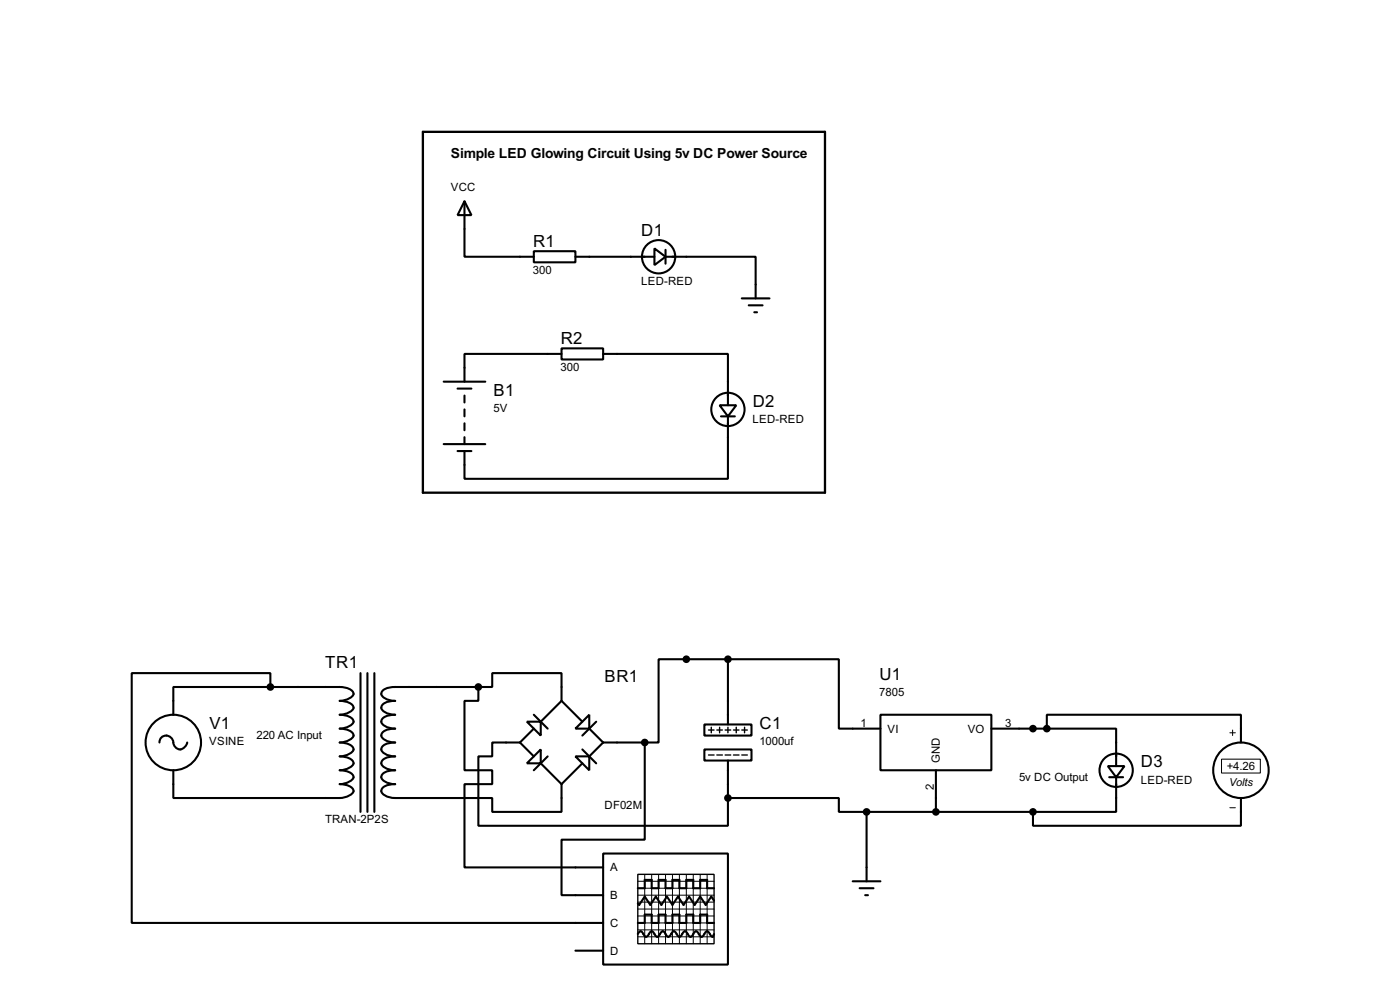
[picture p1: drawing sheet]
<svg xmlns="http://www.w3.org/2000/svg" width="256mm" height="180mm" viewBox="0 0 256 180" stroke-linecap="round" stroke-linejoin="round" font-family="sans-serif">
<g fill="none" stroke="#000" stroke-width=".38">
<path d="M85.1 36.8l1.3 2.6h-2.6zM85.1 36.8v10.2h12.7M97.8 46h7.6v2h-7.6zM105.4 47h14.5M119.9 45.5l2 1.5-2 1.5zM121.9 47h16.5v7.6M121.9 45.7v2.6M135.9 54.6h5.1M137.2 55.9h2.5M138.2 57.1h.5M81.3 69.8h7.6M83.8 71.1h2.6"/>
<path d="M85.1 72.4v1.3M85.1 74.9v1.3M85.1 77.5v1.2M102.9 63.8h7.6v2h-7.6zM102.9 64.8h-17.8v5M110.5 64.8h22.8v9.4M131.8 74.2h3.1l-1.6 2zM132.1 76.2h2.5M133.3 76.2v11.4h-48.2v-5.1M81.3 81.3h7.6M83.8 82.5h2.6M85.1 80v1.3"/>
<path d="M29.2 135.9a1.32 1.32 0 0 1 1.5-1.3 1.32 1.32 0 0 1 1.1 1.6 1.23 1.23 0 0 0 1.2 1 1.23 1.23 0 0 0 1.2-1l.1-.3M49.5 125.7h12.7a3.2 3.2 0 0 1 2.5 .9 .88 .88 0 0 1-.7 1.2l-1.1 .4-.7 .1a3.2 3.2 0 0 1 2.5 .9 .88 .88 0 0 1-.7 1.2l-1.1 .4h-.7a3.2 3.2 0 0 1 2.5 .9 .88 .88 0 0 1-.7 1.2l-1.1 .4h-.7a3.2 3.2 0 0 1 2.5 1 .88 .88 0 0 1-.7 1.1l-1.1 .4-.7 .1a3.2 3.2 0 0 1 2.5 .9 .88 .88 0 0 1-.7 1.2l-1.1 .4h-.7a3.2 3.2 0 0 1 2.5 .9 .88 .88 0 0 1-.7 1.2l-1.1 .4-.7 .1a3.2 3.2 0 0 1 2.5 .9 .88 .88 0 0 1-.7 1.2l-1.1 .4h-.7a3.2 3.2 0 0 1 2.5 .9 .88 .88 0 0 1-.7 1.2l-1.1 .4h-.7h-30.5v-5M49.5 125.7h-17.8v5.1M49.5 125.7v-2.5h-25.4v45.7h86.4M66 123.2v25.4M67.3 123.2v25.4M68.6 123.2v25.4M87.6 125.7h-15.2a2.89 2.89 0 0 0-2.5 .9 .9 .9 0 0 0 .6 1.2l1.2 .4 .7 .1a2.89 2.89 0 0 0-2.5 .9 .9 .9 0 0 0 .6 1.2l1.2 .4h.7a2.89 2.89 0 0 0-2.5 .9 .9 .9 0 0 0 .6 1.2l1.2 .4h.7a2.89 2.89 0 0 0-2.5 1 .9 .9 0 0 0 .6 1.1l1.2 .4 .7 .1a2.89 2.89 0 0 0-2.5 .9 .9 .9 0 0 0 .6 1.2l1.2 .4h.7a2.89 2.89 0 0 0-2.5 .9 .9 .9 0 0 0 .6 1.2l1.2 .4 .7 .1a2.89 2.89 0 0 0-2.5 .9 .9 .9 0 0 0 .6 1.2l1.2 .4h.7a2.89 2.89 0 0 0-2.5 .9 .9 .9 0 0 0 .6 1.2l1.2 .4h.7h17.8v2.6h12.7v-5.1M87.6 125.7h2.6v-2.5h12.7v5.1M87.6 125.7v2.6h-2.5v12.7h5.1v2.5h-5.1v15.2h25.4M95.2 135.9h-5v2.5h-2.6v12.7h45.7v-5.1M95.2 135.9l2.6 2.5"/>
<path d="M96.5 132.1h2.6v2.5zM96.5 139.7l2.6-2.5v2.5zM97.8 130.8l2.5 2.5M97.8 133.3l-2.6 2.6M99.1 139.7l3.8 3.8M100.3 138.4l-2.5 2.6M102.9 128.3l-3.8 3.8M102.9 128.3l3.8 3.8M105.4 138.4h2.5v2.6zM105.4 133.3l2.5-2.5v2.5zM106.7 137.2l2.5 2.5M106.7 139.7l-3.8 3.8"/>
<path d="M107.9 133.3l2.6 2.6M109.2 132.1l-2.5 2.5M110.5 135.9h7.6M110.5 135.9l-2.6 2.5M118.1 135.9v17.8h-15.2v10.1h7.6M129 132.6h8.7v2h-8.7zM129 137.2h8.7v2h-8.7zM133.3 120.6h20.4v12.7h7.6M133.3 120.6h-12.7v15.3h-2.5M133.3 120.6v12M133.3 139.2v6.8M161.3 130.8h20.3v10.2h-20.3z"/>
<path d="M181.6 133.3h10.2M191.8 133.3v-2.5h35.5v5.1M191.8 133.3h12.7v6.9M110.5 156.2h22.8v20.3h-22.8zM133.3 146h20.4v2.6h5M158.7 148.6h30.5M158.7 148.6v12.7M171.4 141v7.6M202.9 140.2h3.1l-1.5 2zM203.2 142.2h2.5M204.5 142.2v6.4h-15.3M227.3 146v5.1h-38.1v-2.5"/>
<path d="M105.4 174h5.1M116.8 170.9l.5-.5 .3 .2 .5 .7 .3 .1 .2-.1 .5-.7 .3-.2 .2 .2 .6 .7 .2 .1 .3-.1 .5-.7 .2-.2 .3 .2 .5 .7 .2 .1 .3-.1 .5-.7 .2-.2 .3 .2 .5 .7 .3 .1 .2-.1 .5-.7 .3-.2 .2 .2 .5 .7 .3 .1 .3-.1 .5-.7 .2-.2 .3 .2 .5 .7 .2 .1 .3-.1 .5-.7 .2-.2 .3 .2 .5 .7 .3 .1 .2-.5M116.8 162.6h1.3v-1.6h1.3v1.6h1.2v-1.6h1.3v1.6h1.3v-1.6h1.3v1.6h1.2v-1.6h1.3v1.6h1.3v-1.6h1.2v1.6h1.3M116.8 168.9h1.3v-1.5h1.3v1.5h1.2v-1.5h1.3v1.5h1.3v-1.5h1.3v1.5h1.2v-1.5h1.3v1.5h1.3v-1.5h1.2v1.5h1.3M130.8 164.8l-.5-.7-1 1.5-1-1.5-1 1.5-1.1-1.5-1 1.5-1-1.5-1 1.5-1-1.5-1 1.5-1.1-1.5-1 1.5-1-1.5-1 1.5-.3-.2M156.2 161.3h5.1M157.5 162.6h2.5M158.5 163.8h.5"/>
<circle cx="120.6" cy="47" r="3"/>
<circle cx="133.3" cy="74.9" r="3"/>
<circle cx="31.7" cy="135.9" r="5.1"/>
<circle cx="204.5" cy="141" r="3"/>
<circle cx="227.3" cy="141" r="5.1"/>
</g>
<path d="M77.5 24.1h73.6v66.1h-73.6z" fill="none" stroke="#000" stroke-width=".42"/>
<g fill="none" stroke="#000" stroke-width=".25">
<path d="M129.8 138.2h1M129.8 133.6h1M130.3 133.1v1M131.3 138.2h1M131.3 133.6h1M131.8 133.1v1M132.8 138.2h1.1M132.8 133.6h1.1M133.3 133.1v1M134.4 138.2h1M134.4 133.6h1M134.9 133.1v1"/>
<path d="M135.9 138.2h1M135.9 133.6h1M136.4 133.1v1M116.8 160h14v12.7h-14z"/>
</g>
<g fill="#000" stroke="#000" stroke-width=".38">
<circle cx="49.5" cy="125.7" r=".51"/>
<circle cx="87.6" cy="125.7" r=".51"/>
<circle cx="118.1" cy="135.9" r=".51"/>
<circle cx="125.7" cy="120.6" r=".51"/>
<circle cx="133.3" cy="120.6" r=".51"/>
<circle cx="189.2" cy="133.3" r=".51"/>
<circle cx="191.8" cy="133.3" r=".51"/>
<circle cx="133.3" cy="146" r=".51"/>
<circle cx="158.7" cy="148.6" r=".51"/>
<circle cx="171.4" cy="148.6" r=".51"/>
<circle cx="189.2" cy="148.6" r=".51"/>
</g>
<g fill="none" stroke="#000" stroke-width=".18">
<path d="M223.8 138.9h7.1v2.6h-7.1zM225.3 134.1h1M225.8 133.6v1M225.3 147.8h1M116.8 163.8h14M116.8 161.3h14M116.8 162.6h14M116.8 165.1h14M116.8 167.6h14M116.8 168.9h14M116.8 170.2h14M116.8 171.4h14"/>
<path d="M116.8 166.4h14M118.1 160v12.7M119.4 160v12.7M120.6 160v12.7M121.9 160v12.7M123.2 160v12.7M124.5 160v12.7M125.7 160v12.7M127 160v12.7M128.3 160v12.7M129.5 160v12.7"/>
</g>
<g font-size="3.4">
<text x="97.7" y="45.2">R1</text>
<text x="117.5" y="43.1">D1</text>
<text x="102.8" y="62.9">R2</text>
<text x="90.4" y="72.4">B1</text>
<text x="137.9" y="74.5">D2</text>
<text x="59.6" y="122.3">TR1</text>
<text x="110.8" y="124.9">BR1</text>
<text x="161.1" y="124.5">U1</text>
<text x="38.4" y="133.3">V1</text>
<text x="139.2" y="133.3">C1</text>
<text x="209" y="140.5">D3</text>
</g>
<text font-size="2.8" x="82.6" y="28.9">Simple LED Glowing Circuit Using 5v DC Power Source</text>
<g font-size="2.3">
<text x="82.6" y="35">VCC</text>
<text x="97.6" y="50.1">300</text>
<text x="117.5" y="52.2">LED-RED</text>
<text x="102.7" y="67.9">300</text>
<text x="90.4" y="75.4">5V</text>
<text x="137.9" y="77.4">LED-RED</text>
<text x="161.1" y="127.4">7805</text>
<text x="38.3" y="136.3">VSINE</text>
<text x="47" y="135.3">220 AC Input</text>
<text x="139.1" y="136.3">1000uf</text>
<text x="157.6" y="133">1</text>
<text x="162.6" y="134.1">VI</text>
<text x="177.3" y="134.1">VO</text>
<text x="184.1" y="133">3</text>
<text x="172.2" y="139.7" transform="rotate(-90 172.2 139.7)">GND</text>
<text x="186.7" y="142.9">5v DC Output</text>
<text x="209" y="143.4">LED-RED</text>
<text x="224.7" y="140.9">+4.26</text>
<text x="110.7" y="148.1">DF02M</text>
<text x="171.1" y="144.7" transform="rotate(-90 171.1 144.7)">2</text>
<text x="59.6" y="150.7">TRAN-2P2S</text>
<text x="111.8" y="159.5">A</text>
<text x="111.8" y="164.5">B</text>
<text x="111.8" y="169.6">C</text>
<text x="111.8" y="174.7">D</text>
</g>
<text font-size="2.2" x="225.2" y="143.9">Volts</text>
</svg>
